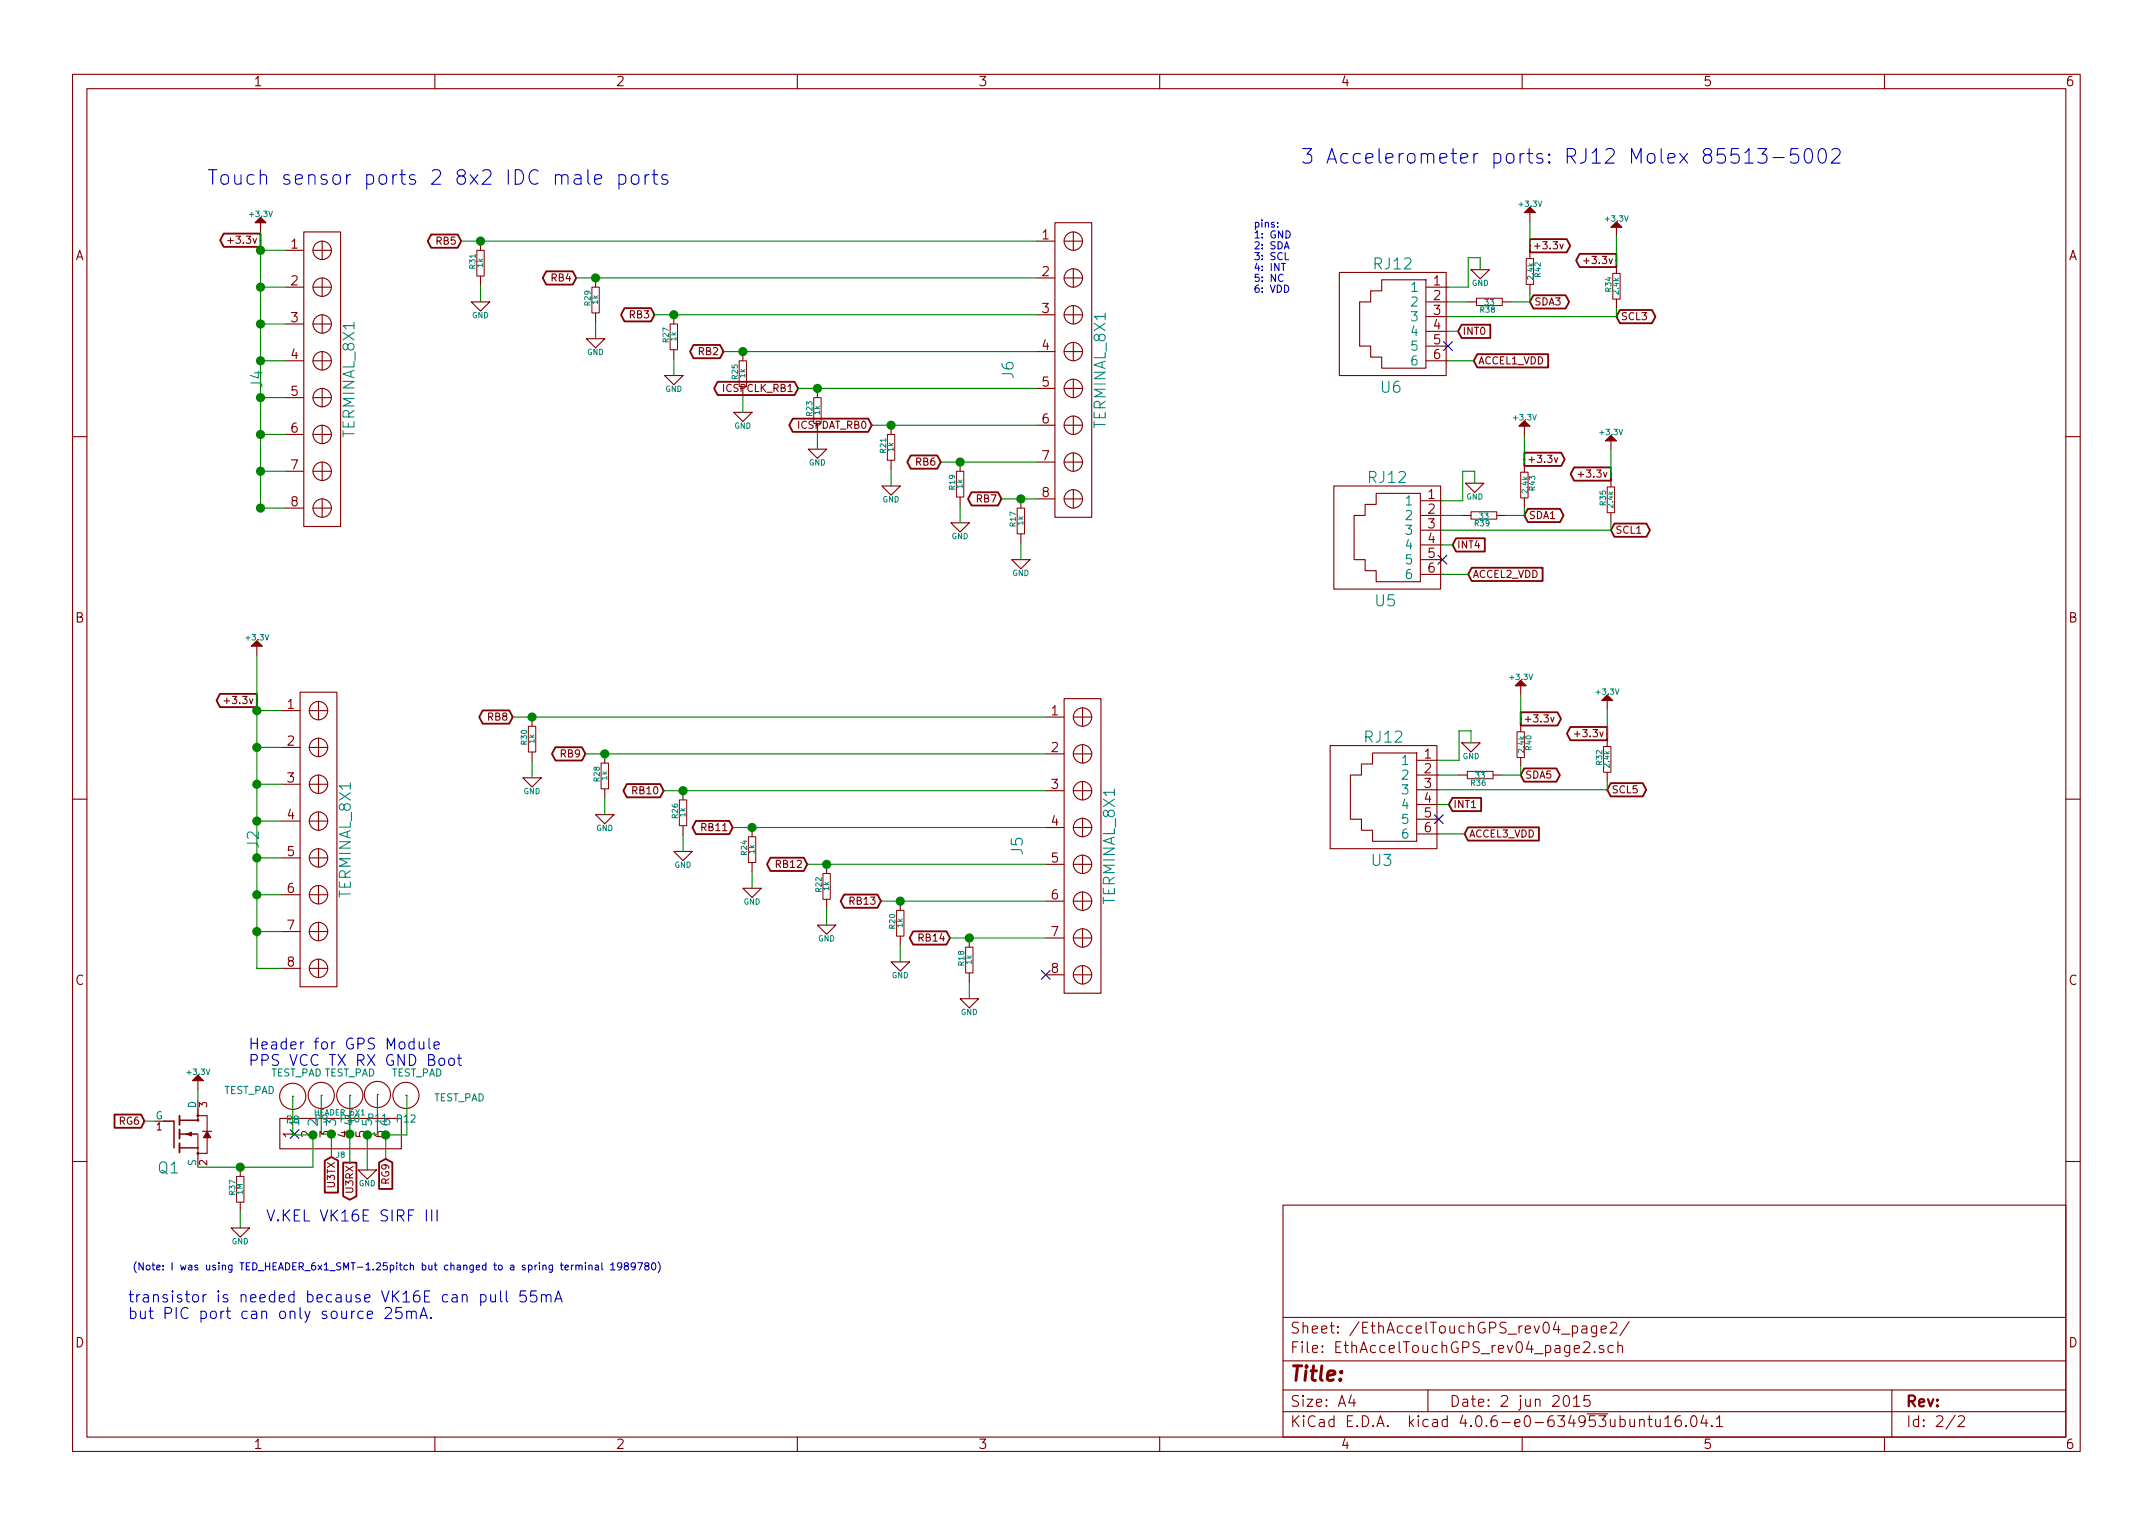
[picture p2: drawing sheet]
EESchema Schematic File Version 2
LIBS:ted_capacitors
LIBS:ted_connectors
LIBS:TED_led
LIBS:ted_power
LIBS:ted_regulators
LIBS:ted_resistors
LIBS:ted_switches
LIBS:TED_transformer
LIBS:ted_transistor
LIBS:TED_zener
LIBS:ted_ic
LIBS:ted_inductors
LIBS:ted_crystals
LIBS:device
LIBS:TED_holes
LIBS:ted_test_pad
EELAYER 25 0
EELAYER END
$Descr A4 11693 8268
encoding utf-8
Sheet 2 2
Title ""
Date "2 jun 2015"
Rev ""
Comp ""
Comment1 ""
Comment2 ""
Comment3 ""
Comment4 ""
$EndDescr
Text GLabel 8310 1630 2    39   BiDi ~ 0
SDA3
Text GLabel 8780 1710 2    39   BiDi ~ 0
SCL3
$Comp
L R_small R34
U 1 1
P 8780 1545
F 0 "R34" V 8820 1555 30  0000 C CNN
F 1 "2.4k" V 8780 1545 30  0000 C CNN
F 2 "ted_resistors:TED_SM0603_R" H 8780 1545 60  0001 C CNN
F 3 "" H 8780 1545 60  0000 C CNN
	1    8780 1545
	-1   0    0    -1  
$EndComp
$Comp
L +3.3V #PWR051
U 1 1
P 8780 1275
F 0 "#PWR051" H 8780 1225 20  0001 C CNN
F 1 "+3.3V" H 8780 1375 30  0000 C CNN
F 2 "" H 8780 1275 60  0000 C CNN
F 3 "" H 8780 1275 60  0000 C CNN
	1    8780 1275
	-1   0    0    -1  
$EndComp
Text GLabel 8780 1405 0    39   Output ~ 0
+3.3v
$Comp
L R_small R17
U 1 1
P 5545 2820
F 0 "R17" V 5585 2830 30  0000 C CNN
F 1 "1k" V 5545 2820 30  0000 C CNN
F 2 "ted_resistors:TED_SM0603_R" H 5545 2820 60  0001 C CNN
F 3 "" H 5545 2820 60  0000 C CNN
	1    5545 2820
	-1   0    0    -1  
$EndComp
$Comp
L +3.3V #PWR052
U 1 1
P 1415 1250
F 0 "#PWR052" H 1415 1200 20  0001 C CNN
F 1 "+3.3V" H 1415 1350 30  0000 C CNN
F 2 "" H 1415 1250 60  0000 C CNN
F 3 "" H 1415 1250 60  0000 C CNN
	1    1415 1250
	1    0    0    -1  
$EndComp
Text GLabel 1415 1295 0    39   Output ~ 0
+3.3v
$Comp
L R_small R38
U 1 1
P 8090 1630
F 0 "R38" V 8130 1640 30  0000 C CNN
F 1 "33" V 8090 1630 30  0000 C CNN
F 2 "ted_resistors:TED_SM0603_R" H 8090 1630 60  0001 C CNN
F 3 "" H 8090 1630 60  0000 C CNN
	1    8090 1630
	0    -1   1    0   
$EndComp
Text Notes 1125 995  0    79   ~ 0
Touch sensor ports 2 8x2 IDC male ports
Text Notes 7065 880  0    79   ~ 0
3 Accelerometer ports: RJ12 Molex 85513-5002
$Comp
L GND #PWR053
U 1 1
P 5545 3030
F 0 "#PWR053" H 5545 3105 30  0001 C CNN
F 1 "GND" H 5545 2960 30  0000 C CNN
F 2 "" H 5545 3030 60  0000 C CNN
F 3 "" H 5545 3030 60  0000 C CNN
	1    5545 3030
	-1   0    0    -1  
$EndComp
Text GLabel 5440 2700 0    39   BiDi ~ 0
RB7
$Comp
L R_small R19
U 1 1
P 5215 2620
F 0 "R19" V 5255 2630 30  0000 C CNN
F 1 "1k" V 5215 2620 30  0000 C CNN
F 2 "ted_resistors:TED_SM0603_R" H 5215 2620 60  0001 C CNN
F 3 "" H 5215 2620 60  0000 C CNN
	1    5215 2620
	-1   0    0    -1  
$EndComp
$Comp
L GND #PWR054
U 1 1
P 5215 2830
F 0 "#PWR054" H 5215 2905 30  0001 C CNN
F 1 "GND" H 5215 2760 30  0000 C CNN
F 2 "" H 5215 2830 60  0000 C CNN
F 3 "" H 5215 2830 60  0000 C CNN
	1    5215 2830
	-1   0    0    -1  
$EndComp
Text GLabel 5110 2500 0    39   BiDi ~ 0
RB6
$Comp
L R_small R21
U 1 1
P 4840 2420
F 0 "R21" V 4880 2430 30  0000 C CNN
F 1 "1k" V 4840 2420 30  0000 C CNN
F 2 "ted_resistors:TED_SM0603_R" H 4840 2420 60  0001 C CNN
F 3 "" H 4840 2420 60  0000 C CNN
	1    4840 2420
	-1   0    0    -1  
$EndComp
$Comp
L GND #PWR055
U 1 1
P 4840 2630
F 0 "#PWR055" H 4840 2705 30  0001 C CNN
F 1 "GND" H 4840 2560 30  0000 C CNN
F 2 "" H 4840 2630 60  0000 C CNN
F 3 "" H 4840 2630 60  0000 C CNN
	1    4840 2630
	-1   0    0    -1  
$EndComp
Text GLabel 4735 2300 0    39   BiDi ~ 0
ICSPDAT_RB0
$Comp
L R_small R23
U 1 1
P 4440 2220
F 0 "R23" V 4480 2230 30  0000 C CNN
F 1 "1k" V 4440 2220 30  0000 C CNN
F 2 "ted_resistors:TED_SM0603_R" H 4440 2220 60  0001 C CNN
F 3 "" H 4440 2220 60  0000 C CNN
	1    4440 2220
	-1   0    0    -1  
$EndComp
$Comp
L GND #PWR056
U 1 1
P 4440 2430
F 0 "#PWR056" H 4440 2505 30  0001 C CNN
F 1 "GND" H 4440 2360 30  0000 C CNN
F 2 "" H 4440 2430 60  0000 C CNN
F 3 "" H 4440 2430 60  0000 C CNN
	1    4440 2430
	-1   0    0    -1  
$EndComp
Text GLabel 4335 2100 0    39   BiDi ~ 0
ICSPCLK_RB1
$Comp
L R_small R25
U 1 1
P 4035 2020
F 0 "R25" V 4075 2030 30  0000 C CNN
F 1 "1k" V 4035 2020 30  0000 C CNN
F 2 "ted_resistors:TED_SM0603_R" H 4035 2020 60  0001 C CNN
F 3 "" H 4035 2020 60  0000 C CNN
	1    4035 2020
	-1   0    0    -1  
$EndComp
$Comp
L GND #PWR057
U 1 1
P 4035 2230
F 0 "#PWR057" H 4035 2305 30  0001 C CNN
F 1 "GND" H 4035 2160 30  0000 C CNN
F 2 "" H 4035 2230 60  0000 C CNN
F 3 "" H 4035 2230 60  0000 C CNN
	1    4035 2230
	-1   0    0    -1  
$EndComp
Text GLabel 3930 1900 0    39   BiDi ~ 0
RB2
$Comp
L R_small R27
U 1 1
P 3660 1820
F 0 "R27" V 3700 1830 30  0000 C CNN
F 1 "1k" V 3660 1820 30  0000 C CNN
F 2 "ted_resistors:TED_SM0603_R" H 3660 1820 60  0001 C CNN
F 3 "" H 3660 1820 60  0000 C CNN
	1    3660 1820
	-1   0    0    -1  
$EndComp
$Comp
L GND #PWR058
U 1 1
P 3660 2030
F 0 "#PWR058" H 3660 2105 30  0001 C CNN
F 1 "GND" H 3660 1960 30  0000 C CNN
F 2 "" H 3660 2030 60  0000 C CNN
F 3 "" H 3660 2030 60  0000 C CNN
	1    3660 2030
	-1   0    0    -1  
$EndComp
Text GLabel 3555 1700 0    39   BiDi ~ 0
RB3
$Comp
L R_small R29
U 1 1
P 3235 1620
F 0 "R29" V 3275 1630 30  0000 C CNN
F 1 "1k" V 3235 1620 30  0000 C CNN
F 2 "ted_resistors:TED_SM0603_R" H 3235 1620 60  0001 C CNN
F 3 "" H 3235 1620 60  0000 C CNN
	1    3235 1620
	-1   0    0    -1  
$EndComp
$Comp
L GND #PWR059
U 1 1
P 3235 1830
F 0 "#PWR059" H 3235 1905 30  0001 C CNN
F 1 "GND" H 3235 1760 30  0000 C CNN
F 2 "" H 3235 1830 60  0000 C CNN
F 3 "" H 3235 1830 60  0000 C CNN
	1    3235 1830
	-1   0    0    -1  
$EndComp
Text GLabel 3130 1500 0    39   BiDi ~ 0
RB4
$Comp
L R_small R31
U 1 1
P 2610 1420
F 0 "R31" V 2650 1430 30  0000 C CNN
F 1 "1k" V 2610 1420 30  0000 C CNN
F 2 "ted_resistors:TED_SM0603_R" H 2610 1420 60  0001 C CNN
F 3 "" H 2610 1420 60  0000 C CNN
	1    2610 1420
	-1   0    0    -1  
$EndComp
$Comp
L GND #PWR060
U 1 1
P 2610 1630
F 0 "#PWR060" H 2610 1705 30  0001 C CNN
F 1 "GND" H 2610 1560 30  0000 C CNN
F 2 "" H 2610 1630 60  0000 C CNN
F 3 "" H 2610 1630 60  0000 C CNN
	1    2610 1630
	-1   0    0    -1  
$EndComp
Text GLabel 2505 1300 0    39   BiDi ~ 0
RB5
$Comp
L +3.3V #PWR061
U 1 1
P 1395 3550
F 0 "#PWR061" H 1395 3500 20  0001 C CNN
F 1 "+3.3V" H 1395 3650 30  0000 C CNN
F 2 "" H 1395 3550 60  0000 C CNN
F 3 "" H 1395 3550 60  0000 C CNN
	1    1395 3550
	1    0    0    -1  
$EndComp
Text GLabel 1395 3795 0    39   Output ~ 0
+3.3v
$Comp
L R_small R18
U 1 1
P 5265 5205
F 0 "R18" V 5305 5215 30  0000 C CNN
F 1 "1k" V 5265 5205 30  0000 C CNN
F 2 "ted_resistors:TED_SM0603_R" H 5265 5205 60  0001 C CNN
F 3 "" H 5265 5205 60  0000 C CNN
	1    5265 5205
	-1   0    0    -1  
$EndComp
$Comp
L GND #PWR062
U 1 1
P 5265 5415
F 0 "#PWR062" H 5265 5490 30  0001 C CNN
F 1 "GND" H 5265 5345 30  0000 C CNN
F 2 "" H 5265 5415 60  0000 C CNN
F 3 "" H 5265 5415 60  0000 C CNN
	1    5265 5415
	-1   0    0    -1  
$EndComp
Text GLabel 5160 5085 0    39   BiDi ~ 0
RB14
$Comp
L R_small R20
U 1 1
P 4890 5005
F 0 "R20" V 4930 5015 30  0000 C CNN
F 1 "1k" V 4890 5005 30  0000 C CNN
F 2 "ted_resistors:TED_SM0603_R" H 4890 5005 60  0001 C CNN
F 3 "" H 4890 5005 60  0000 C CNN
	1    4890 5005
	-1   0    0    -1  
$EndComp
$Comp
L GND #PWR063
U 1 1
P 4890 5215
F 0 "#PWR063" H 4890 5290 30  0001 C CNN
F 1 "GND" H 4890 5145 30  0000 C CNN
F 2 "" H 4890 5215 60  0000 C CNN
F 3 "" H 4890 5215 60  0000 C CNN
	1    4890 5215
	-1   0    0    -1  
$EndComp
Text GLabel 4785 4885 0    39   BiDi ~ 0
RB13
$Comp
L R_small R22
U 1 1
P 4490 4805
F 0 "R22" V 4530 4815 30  0000 C CNN
F 1 "1k" V 4490 4805 30  0000 C CNN
F 2 "ted_resistors:TED_SM0603_R" H 4490 4805 60  0001 C CNN
F 3 "" H 4490 4805 60  0000 C CNN
	1    4490 4805
	-1   0    0    -1  
$EndComp
$Comp
L GND #PWR064
U 1 1
P 4490 5015
F 0 "#PWR064" H 4490 5090 30  0001 C CNN
F 1 "GND" H 4490 4945 30  0000 C CNN
F 2 "" H 4490 5015 60  0000 C CNN
F 3 "" H 4490 5015 60  0000 C CNN
	1    4490 5015
	-1   0    0    -1  
$EndComp
Text GLabel 4385 4685 0    39   BiDi ~ 0
RB12
$Comp
L R_small R24
U 1 1
P 4085 4605
F 0 "R24" V 4125 4615 30  0000 C CNN
F 1 "1k" V 4085 4605 30  0000 C CNN
F 2 "ted_resistors:TED_SM0603_R" H 4085 4605 60  0001 C CNN
F 3 "" H 4085 4605 60  0000 C CNN
	1    4085 4605
	-1   0    0    -1  
$EndComp
$Comp
L GND #PWR065
U 1 1
P 4085 4815
F 0 "#PWR065" H 4085 4890 30  0001 C CNN
F 1 "GND" H 4085 4745 30  0000 C CNN
F 2 "" H 4085 4815 60  0000 C CNN
F 3 "" H 4085 4815 60  0000 C CNN
	1    4085 4815
	-1   0    0    -1  
$EndComp
Text GLabel 3980 4485 0    39   BiDi ~ 0
RB11
$Comp
L R_small R26
U 1 1
P 3710 4405
F 0 "R26" V 3750 4415 30  0000 C CNN
F 1 "1k" V 3710 4405 30  0000 C CNN
F 2 "ted_resistors:TED_SM0603_R" H 3710 4405 60  0001 C CNN
F 3 "" H 3710 4405 60  0000 C CNN
	1    3710 4405
	-1   0    0    -1  
$EndComp
$Comp
L GND #PWR066
U 1 1
P 3710 4615
F 0 "#PWR066" H 3710 4690 30  0001 C CNN
F 1 "GND" H 3710 4545 30  0000 C CNN
F 2 "" H 3710 4615 60  0000 C CNN
F 3 "" H 3710 4615 60  0000 C CNN
	1    3710 4615
	-1   0    0    -1  
$EndComp
Text GLabel 3605 4285 0    39   BiDi ~ 0
RB10
$Comp
L R_small R28
U 1 1
P 3285 4205
F 0 "R28" V 3325 4215 30  0000 C CNN
F 1 "1k" V 3285 4205 30  0000 C CNN
F 2 "ted_resistors:TED_SM0603_R" H 3285 4205 60  0001 C CNN
F 3 "" H 3285 4205 60  0000 C CNN
	1    3285 4205
	-1   0    0    -1  
$EndComp
$Comp
L GND #PWR067
U 1 1
P 3285 4415
F 0 "#PWR067" H 3285 4490 30  0001 C CNN
F 1 "GND" H 3285 4345 30  0000 C CNN
F 2 "" H 3285 4415 60  0000 C CNN
F 3 "" H 3285 4415 60  0000 C CNN
	1    3285 4415
	-1   0    0    -1  
$EndComp
Text GLabel 3180 4085 0    39   BiDi ~ 0
RB9
$Comp
L R_small R30
U 1 1
P 2890 4005
F 0 "R30" V 2930 4015 30  0000 C CNN
F 1 "1k" V 2890 4005 30  0000 C CNN
F 2 "ted_resistors:TED_SM0603_R" H 2890 4005 60  0001 C CNN
F 3 "" H 2890 4005 60  0000 C CNN
	1    2890 4005
	-1   0    0    -1  
$EndComp
$Comp
L GND #PWR068
U 1 1
P 2890 4215
F 0 "#PWR068" H 2890 4290 30  0001 C CNN
F 1 "GND" H 2890 4145 30  0000 C CNN
F 2 "" H 2890 4215 60  0000 C CNN
F 3 "" H 2890 4215 60  0000 C CNN
	1    2890 4215
	-1   0    0    -1  
$EndComp
Text GLabel 2785 3885 0    39   BiDi ~ 0
RB8
$Comp
L GND #PWR069
U 1 1
P 8040 1455
F 0 "#PWR069" H 8040 1530 30  0001 C CNN
F 1 "GND" H 8040 1385 30  0000 C CNN
F 2 "" H 8040 1455 60  0000 C CNN
F 3 "" H 8040 1455 60  0000 C CNN
	1    8040 1455
	1    0    0    -1  
$EndComp
$Comp
L R_small R42
U 1 1
P 8310 1465
F 0 "R42" V 8350 1475 30  0000 C CNN
F 1 "2.4k" V 8310 1465 30  0000 C CNN
F 2 "ted_resistors:TED_SM0603_R" H 8310 1465 60  0001 C CNN
F 3 "" H 8310 1465 60  0000 C CNN
	1    8310 1465
	1    0    0    -1  
$EndComp
$Comp
L +3.3V #PWR070
U 1 1
P 8310 1195
F 0 "#PWR070" H 8310 1145 20  0001 C CNN
F 1 "+3.3V" H 8310 1295 30  0000 C CNN
F 2 "" H 8310 1195 60  0000 C CNN
F 3 "" H 8310 1195 60  0000 C CNN
	1    8310 1195
	1    0    0    -1  
$EndComp
Text GLabel 8310 1325 2    39   Output ~ 0
+3.3v
NoConn ~ 5680 5285
Text GLabel 7920 1790 2    39   Input ~ 0
INT0
$Comp
L Terminal_8x1 J4
U 1 1
P 1750 2050
F 0 "J4" H 1750 1700 60  0000 C CNN
F 1 "TERMINAL_8X1" H 1750 2200 60  0000 C CNN
F 2 "ted_connectors:TED_Terminal_8x1_1814760" H 1815 1520 60  0001 C CNN
F 3 "" H 2100 2050 60  0000 C CNN
	1    1750 2050
	0    1    1    0   
$EndComp
$Comp
L Terminal_8x1 J6
U 1 1
P 5830 2000
F 0 "J6" H 5830 1650 60  0000 C CNN
F 1 "TERMINAL_8X1" H 5830 2150 60  0000 C CNN
F 2 "ted_connectors:TED_Terminal_8x1_1814760" H 5895 1470 60  0001 C CNN
F 3 "" H 6180 2000 60  0000 C CNN
	1    5830 2000
	0    1    1    0   
$EndComp
$Comp
L Terminal_8x1 J5
U 1 1
P 5880 4585
F 0 "J5" H 5880 4235 60  0000 C CNN
F 1 "TERMINAL_8X1" H 5880 4735 60  0000 C CNN
F 2 "ted_connectors:TED_Terminal_8x1_1814760" H 5945 4055 60  0001 C CNN
F 3 "" H 6230 4585 60  0000 C CNN
	1    5880 4585
	0    1    1    0   
$EndComp
$Comp
L Terminal_8x1 J2
U 1 1
P 1730 4550
F 0 "J2" H 1730 4200 60  0000 C CNN
F 1 "TERMINAL_8X1" H 1730 4700 60  0000 C CNN
F 2 "ted_connectors:TED_Terminal_8x1_1814760" H 1795 4020 60  0001 C CNN
F 3 "" H 2080 4550 60  0000 C CNN
	1    1730 4550
	0    1    1    0   
$EndComp
$Comp
L RJ12 U6
U 1 1
P 7555 1750
F 0 "U6" H 7555 1410 60  0000 C CNN
F 1 "RJ12" H 7565 2080 60  0000 C CNN
F 2 "ted_connectors:TED_RJ12_855135002" H 7555 1750 60  0001 C CNN
F 3 "" H 7555 1750 60  0000 C CNN
	1    7555 1750
	1    0    0    -1  
$EndComp
$Comp
L RJ12 U5
U 1 1
P 7525 2910
F 0 "U5" H 7525 2570 60  0000 C CNN
F 1 "RJ12" H 7535 3240 60  0000 C CNN
F 2 "ted_connectors:TED_RJ12_855135002" H 7525 2910 60  0001 C CNN
F 3 "" H 7525 2910 60  0000 C CNN
	1    7525 2910
	1    0    0    -1  
$EndComp
$Comp
L RJ12 U3
U 1 1
P 7505 4320
F 0 "U3" H 7505 3980 60  0000 C CNN
F 1 "RJ12" H 7515 4650 60  0000 C CNN
F 2 "ted_connectors:TED_RJ12_855135002" H 7505 4320 60  0001 C CNN
F 3 "" H 7505 4320 60  0000 C CNN
	1    7505 4320
	1    0    0    -1  
$EndComp
Text Notes 6810 1580 0    39   ~ 0
pins:\n1: GND\n2: SDA \n3: SCL\n4: INT\n5: NC\n6: VDD
NoConn ~ 7865 1870
Text GLabel 8280 2790 2    39   BiDi ~ 0
SDA1
Text GLabel 8750 2870 2    39   BiDi ~ 0
SCL1
$Comp
L R_small R35
U 1 1
P 8750 2705
F 0 "R35" V 8790 2715 30  0000 C CNN
F 1 "2.4k" V 8750 2705 30  0000 C CNN
F 2 "ted_resistors:TED_SM0603_R" H 8750 2705 60  0001 C CNN
F 3 "" H 8750 2705 60  0000 C CNN
	1    8750 2705
	-1   0    0    -1  
$EndComp
$Comp
L +3.3V #PWR071
U 1 1
P 8750 2435
F 0 "#PWR071" H 8750 2385 20  0001 C CNN
F 1 "+3.3V" H 8750 2535 30  0000 C CNN
F 2 "" H 8750 2435 60  0000 C CNN
F 3 "" H 8750 2435 60  0000 C CNN
	1    8750 2435
	-1   0    0    -1  
$EndComp
Text GLabel 8750 2565 0    39   Output ~ 0
+3.3v
$Comp
L R_small R39
U 1 1
P 8060 2790
F 0 "R39" V 8100 2800 30  0000 C CNN
F 1 "33" V 8060 2790 30  0000 C CNN
F 2 "ted_resistors:TED_SM0603_R" H 8060 2790 60  0001 C CNN
F 3 "" H 8060 2790 60  0000 C CNN
	1    8060 2790
	0    -1   1    0   
$EndComp
$Comp
L GND #PWR072
U 1 1
P 8010 2615
F 0 "#PWR072" H 8010 2690 30  0001 C CNN
F 1 "GND" H 8010 2545 30  0000 C CNN
F 2 "" H 8010 2615 60  0000 C CNN
F 3 "" H 8010 2615 60  0000 C CNN
	1    8010 2615
	1    0    0    -1  
$EndComp
$Comp
L R_small R43
U 1 1
P 8280 2625
F 0 "R43" V 8320 2635 30  0000 C CNN
F 1 "2.4k" V 8280 2625 30  0000 C CNN
F 2 "ted_resistors:TED_SM0603_R" H 8280 2625 60  0001 C CNN
F 3 "" H 8280 2625 60  0000 C CNN
	1    8280 2625
	1    0    0    -1  
$EndComp
$Comp
L +3.3V #PWR073
U 1 1
P 8280 2355
F 0 "#PWR073" H 8280 2305 20  0001 C CNN
F 1 "+3.3V" H 8280 2455 30  0000 C CNN
F 2 "" H 8280 2355 60  0000 C CNN
F 3 "" H 8280 2355 60  0000 C CNN
	1    8280 2355
	1    0    0    -1  
$EndComp
Text GLabel 8280 2485 2    39   Output ~ 0
+3.3v
Text GLabel 7890 2950 2    39   Input ~ 0
INT4
NoConn ~ 7835 3030
NoConn ~ 7815 4440
Text GLabel 8260 4200 2    39   BiDi ~ 0
SDA5
Text GLabel 8730 4280 2    39   BiDi ~ 0
SCL5
$Comp
L R_small R32
U 1 1
P 8730 4115
F 0 "R32" V 8770 4125 30  0000 C CNN
F 1 "2.4k" V 8730 4115 30  0000 C CNN
F 2 "ted_resistors:TED_SM0603_R" H 8730 4115 60  0001 C CNN
F 3 "" H 8730 4115 60  0000 C CNN
	1    8730 4115
	-1   0    0    -1  
$EndComp
$Comp
L +3.3V #PWR074
U 1 1
P 8730 3845
F 0 "#PWR074" H 8730 3795 20  0001 C CNN
F 1 "+3.3V" H 8730 3945 30  0000 C CNN
F 2 "" H 8730 3845 60  0000 C CNN
F 3 "" H 8730 3845 60  0000 C CNN
	1    8730 3845
	-1   0    0    -1  
$EndComp
Text GLabel 8730 3975 0    39   Output ~ 0
+3.3v
$Comp
L R_small R36
U 1 1
P 8040 4200
F 0 "R36" V 8080 4210 30  0000 C CNN
F 1 "33" V 8040 4200 30  0000 C CNN
F 2 "ted_resistors:TED_SM0603_R" H 8040 4200 60  0001 C CNN
F 3 "" H 8040 4200 60  0000 C CNN
	1    8040 4200
	0    -1   1    0   
$EndComp
$Comp
L GND #PWR075
U 1 1
P 7990 4025
F 0 "#PWR075" H 7990 4100 30  0001 C CNN
F 1 "GND" H 7990 3955 30  0000 C CNN
F 2 "" H 7990 4025 60  0000 C CNN
F 3 "" H 7990 4025 60  0000 C CNN
	1    7990 4025
	1    0    0    -1  
$EndComp
$Comp
L R_small R40
U 1 1
P 8260 4035
F 0 "R40" V 8300 4045 30  0000 C CNN
F 1 "2.4k" V 8260 4035 30  0000 C CNN
F 2 "ted_resistors:TED_SM0603_R" H 8260 4035 60  0001 C CNN
F 3 "" H 8260 4035 60  0000 C CNN
	1    8260 4035
	1    0    0    -1  
$EndComp
$Comp
L +3.3V #PWR076
U 1 1
P 8260 3765
F 0 "#PWR076" H 8260 3715 20  0001 C CNN
F 1 "+3.3V" H 8260 3865 30  0000 C CNN
F 2 "" H 8260 3765 60  0000 C CNN
F 3 "" H 8260 3765 60  0000 C CNN
	1    8260 3765
	1    0    0    -1  
$EndComp
Text GLabel 8260 3895 2    39   Output ~ 0
+3.3v
Text GLabel 7870 4360 2    39   Input ~ 0
INT1
Text GLabel 8005 1950 2    39   Input ~ 0
ACCEL1_VDD
Text GLabel 7955 4520 2    39   Input ~ 0
ACCEL3_VDD
Text GLabel 7975 3110 2    39   Input ~ 0
ACCEL2_VDD
$Comp
L HEADER_6X1 J8
U 1 1
P 1850 6150
F 0 "J8" H 1850 6040 30  0000 C CNN
F 1 "HEADER_6X1" H 1845 6270 30  0000 C CNN
F 2 "ted_connectors:TED_TERMINAL_SPRING_2.54MM_6PIN_1989780" H 1850 6150 60  0001 C CNN
F 3 "~" H 1850 6150 60  0000 C CNN
	1    1850 6150
	1    0    0    -1  
$EndComp
Text Notes 1350 5780 0    59   ~ 0
Header for GPS Module\nPPS VCC TX RX GND Boot
Text GLabel 1900 6305 3    39   Output ~ 0
U3RX
Text GLabel 1800 6275 3    39   Input ~ 0
U3TX
$Comp
L GND #PWR077
U 1 1
P 1995 6345
F 0 "#PWR077" H 1995 6420 30  0001 C CNN
F 1 "GND" H 1995 6275 30  0000 C CNN
F 2 "" H 1995 6345 60  0000 C CNN
F 3 "" H 1995 6345 60  0000 C CNN
	1    1995 6345
	-1   0    0    -1  
$EndComp
Text GLabel 785  6080 0    39   Input ~ 0
RG6
Text GLabel 2095 6285 3    39   Input ~ 0
RG9
NoConn ~ 1600 6150
Text Notes 1445 6625 0    60   ~ 0
V.KEL VK16E SIRF III
Text Notes 720  6890 0    39   ~ 0
(Note: I was using TED_HEADER_6x1_SMT-1.25pitch but changed to a spring terminal 1989780)
$Comp
L TEST_PAD P8
U 1 1
P 1590 5945
F 0 "P8" H 1590 5820 39  0000 C CNN
F 1 "TEST_PAD" H 1355 5980 39  0000 C CNN
F 2 "ted_test_pads:TED_TEST_PAD" H 1590 5945 60  0001 C CNN
F 3 "" H 1590 5945 60  0000 C CNN
	1    1590 5945
	1    0    0    -1  
$EndComp
$Comp
L TEST_PAD P9
U 1 1
P 1745 5940
F 0 "P9" H 1745 5815 39  0000 C CNN
F 1 "TEST_PAD" H 1610 6065 39  0000 C CNN
F 2 "ted_test_pads:TED_TEST_PAD" H 1745 5940 60  0001 C CNN
F 3 "" H 1745 5940 60  0000 C CNN
	1    1745 5940
	1    0    0    -1  
$EndComp
$Comp
L TEST_PAD P10
U 1 1
P 1900 5940
F 0 "P10" H 1900 5815 39  0000 C CNN
F 1 "TEST_PAD" H 1900 6065 39  0000 C CNN
F 2 "ted_test_pads:TED_TEST_PAD" H 1900 5940 60  0001 C CNN
F 3 "" H 1900 5940 60  0000 C CNN
	1    1900 5940
	1    0    0    -1  
$EndComp
$Comp
L TEST_PAD P11
U 1 1
P 2050 5935
F 0 "P11" H 2050 5810 39  0000 C CNN
F 1 "TEST_PAD" H 2265 6055 39  0000 C CNN
F 2 "ted_test_pads:TED_TEST_PAD" H 2050 5935 60  0001 C CNN
F 3 "" H 2050 5935 60  0000 C CNN
	1    2050 5935
	1    0    0    -1  
$EndComp
$Comp
L TEST_PAD P12
U 1 1
P 2205 5940
F 0 "P12" H 2205 5815 39  0000 C CNN
F 1 "TEST_PAD" H 2495 5930 39  0000 C CNN
F 2 "ted_test_pads:TED_TEST_PAD" H 2205 5940 60  0001 C CNN
F 3 "" H 2205 5940 60  0000 C CNN
	1    2205 5940
	1    0    0    -1  
$EndComp
$Comp
L NMOSFET_GSD Q1
U 1 1
P 975 6150
F 0 "Q1" H 975 5970 60  0000 R CNN
F 1 "NMOSFET_GSD" H 1210 6380 39  0001 R CNN
F 2 "ted_transistors:SOT-23" H 975 6150 60  0001 C CNN
F 3 "" H 975 6150 60  0000 C CNN
	1    975  6150
	1    0    0    -1  
$EndComp
$Comp
L +3.3V #PWR078
U 1 1
P 1075 5910
F 0 "#PWR078" H 1075 5860 20  0001 C CNN
F 1 "+3.3V" H 1075 6010 30  0000 C CNN
F 2 "" H 1075 5910 60  0000 C CNN
F 3 "" H 1075 5910 60  0000 C CNN
	1    1075 5910
	1    0    0    -1  
$EndComp
Wire Wire Line
	8210 1630 8310 1630
Wire Wire Line
	8780 1710 7865 1710
Wire Wire Line
	8780 1275 8780 1425
Wire Wire Line
	7970 1630 7865 1630
Wire Wire Line
	1415 1250 1415 2750
Wire Wire Line
	1415 1350 1550 1350
Wire Wire Line
	1415 1550 1550 1550
Connection ~ 1415 1350
Wire Wire Line
	1415 1750 1550 1750
Connection ~ 1415 1550
Wire Wire Line
	1415 1950 1550 1950
Connection ~ 1415 1750
Wire Wire Line
	1415 2150 1550 2150
Connection ~ 1415 1950
Wire Wire Line
	1415 2350 1550 2350
Connection ~ 1415 2150
Wire Wire Line
	1415 2550 1550 2550
Wire Wire Line
	1415 2750 1550 2750
Wire Wire Line
	5545 2940 5545 3030
Wire Wire Line
	5440 2700 5630 2700
Connection ~ 5545 2700
Wire Wire Line
	5215 2740 5215 2830
Wire Wire Line
	5110 2500 5630 2500
Connection ~ 5215 2500
Wire Wire Line
	4840 2540 4840 2630
Wire Wire Line
	4735 2300 5630 2300
Connection ~ 4840 2300
Wire Wire Line
	4440 2340 4440 2430
Wire Wire Line
	4335 2100 5630 2100
Connection ~ 4440 2100
Wire Wire Line
	4035 2140 4035 2230
Wire Wire Line
	3930 1900 5630 1900
Connection ~ 4035 1900
Wire Wire Line
	3660 1940 3660 2030
Wire Wire Line
	3555 1700 5630 1700
Connection ~ 3660 1700
Wire Wire Line
	3235 1740 3235 1830
Wire Wire Line
	3130 1500 5630 1500
Connection ~ 3235 1500
Wire Wire Line
	2610 1540 2610 1630
Wire Wire Line
	2505 1300 5630 1300
Connection ~ 2610 1300
Wire Wire Line
	1395 3850 1530 3850
Wire Wire Line
	1395 4050 1530 4050
Connection ~ 1395 3850
Wire Wire Line
	1395 4250 1530 4250
Connection ~ 1395 4050
Wire Wire Line
	1395 4450 1530 4450
Connection ~ 1395 4250
Wire Wire Line
	1395 4650 1530 4650
Connection ~ 1395 4450
Wire Wire Line
	1395 4850 1530 4850
Connection ~ 1395 4650
Wire Wire Line
	1395 5050 1530 5050
Wire Wire Line
	5265 5325 5265 5415
Wire Wire Line
	5160 5085 5680 5085
Connection ~ 5265 5085
Wire Wire Line
	4890 5125 4890 5215
Wire Wire Line
	4785 4885 5680 4885
Connection ~ 4890 4885
Wire Wire Line
	4490 4925 4490 5015
Wire Wire Line
	4385 4685 5680 4685
Connection ~ 4490 4685
Wire Wire Line
	4085 4725 4085 4815
Wire Wire Line
	3980 4485 5680 4485
Connection ~ 4085 4485
Wire Wire Line
	3710 4525 3710 4615
Wire Wire Line
	3605 4285 5680 4285
Connection ~ 3710 4285
Wire Wire Line
	3285 4325 3285 4415
Wire Wire Line
	3180 4085 5680 4085
Connection ~ 3285 4085
Wire Wire Line
	2890 4125 2890 4215
Wire Wire Line
	2785 3885 5680 3885
Connection ~ 2890 3885
Wire Wire Line
	1395 3550 1395 5250
Wire Wire Line
	7865 1550 7975 1550
Wire Wire Line
	8780 1710 8780 1665
Wire Wire Line
	8310 1195 8310 1345
Wire Wire Line
	8310 1630 8310 1585
Connection ~ 1395 5050
Connection ~ 1395 4850
Connection ~ 1415 2750
Connection ~ 1415 2550
Connection ~ 1415 2350
Wire Wire Line
	7865 1790 7920 1790
Wire Wire Line
	7975 1550 7975 1390
Wire Wire Line
	7975 1390 8040 1390
Wire Wire Line
	8040 1390 8040 1455
Wire Wire Line
	8005 1950 7865 1950
Wire Wire Line
	8180 2790 8280 2790
Wire Wire Line
	8750 2870 7835 2870
Wire Wire Line
	8750 2435 8750 2585
Wire Wire Line
	7940 2790 7835 2790
Wire Wire Line
	7835 2710 7945 2710
Wire Wire Line
	8750 2870 8750 2825
Wire Wire Line
	8280 2355 8280 2505
Wire Wire Line
	8280 2790 8280 2745
Wire Wire Line
	7835 2950 7890 2950
Wire Wire Line
	7945 2710 7945 2550
Wire Wire Line
	7945 2550 8010 2550
Wire Wire Line
	8010 2550 8010 2615
Wire Wire Line
	7975 3110 7835 3110
Wire Wire Line
	8160 4200 8260 4200
Wire Wire Line
	8730 4280 7815 4280
Wire Wire Line
	8730 3845 8730 3995
Wire Wire Line
	7920 4200 7815 4200
Wire Wire Line
	7815 4120 7925 4120
Wire Wire Line
	8730 4280 8730 4235
Wire Wire Line
	8260 3765 8260 3915
Wire Wire Line
	8260 4200 8260 4155
Wire Wire Line
	7815 4360 7870 4360
Wire Wire Line
	7925 4120 7925 3960
Wire Wire Line
	7925 3960 7990 3960
Wire Wire Line
	7990 3960 7990 4025
Wire Wire Line
	7955 4520 7815 4520
Wire Wire Line
	1900 6150 1900 6305
Wire Wire Line
	1995 6150 1995 6345
Wire Wire Line
	1700 6150 1700 6330
Wire Wire Line
	2095 6150 2095 6285
Wire Wire Line
	1590 5945 1590 6155
Wire Wire Line
	1590 6155 1700 6155
Connection ~ 1700 6155
Connection ~ 1900 6150
Wire Wire Line
	2050 6150 2050 5935
Wire Wire Line
	2095 6155 2210 6155
Wire Wire Line
	2210 6155 2210 5940
Wire Wire Line
	2210 5940 2205 5940
Connection ~ 2095 6155
Wire Wire Line
	2050 6150 1995 6150
Connection ~ 1995 6155
Connection ~ 1800 6150
Wire Wire Line
	1395 5250 1530 5250
Wire Wire Line
	1800 6155 1800 6155
Wire Wire Line
	1800 6275 1800 6150
Wire Wire Line
	1800 6150 1745 6150
Wire Wire Line
	1745 6150 1745 5940
Wire Wire Line
	1900 6155 1900 5940
Wire Wire Line
	1075 5910 1075 5965
Wire Wire Line
	840  6080 785  6080
Wire Wire Line
	1700 6330 1075 6330
$Comp
L R_small R37
U 1 1
P 1305 6450
F 0 "R37" V 1345 6460 30  0000 C CNN
F 1 "1M" V 1305 6450 30  0000 C CNN
F 2 "ted_resistors:TED_SM0603_R" H 1305 6450 60  0001 C CNN
F 3 "" H 1305 6450 60  0000 C CNN
	1    1305 6450
	-1   0    0    -1  
$EndComp
$Comp
L GND #PWR079
U 1 1
P 1305 6660
F 0 "#PWR079" H 1305 6735 30  0001 C CNN
F 1 "GND" H 1305 6590 30  0000 C CNN
F 2 "" H 1305 6660 60  0000 C CNN
F 3 "" H 1305 6660 60  0000 C CNN
	1    1305 6660
	-1   0    0    -1  
$EndComp
Wire Wire Line
	1305 6570 1305 6660
Connection ~ 1305 6330
Text Notes 695  7155 0    60   ~ 0
transistor is needed because VK16E can pull 55mA\nbut PIC port can only source 25mA.
$EndSCHEMATC
